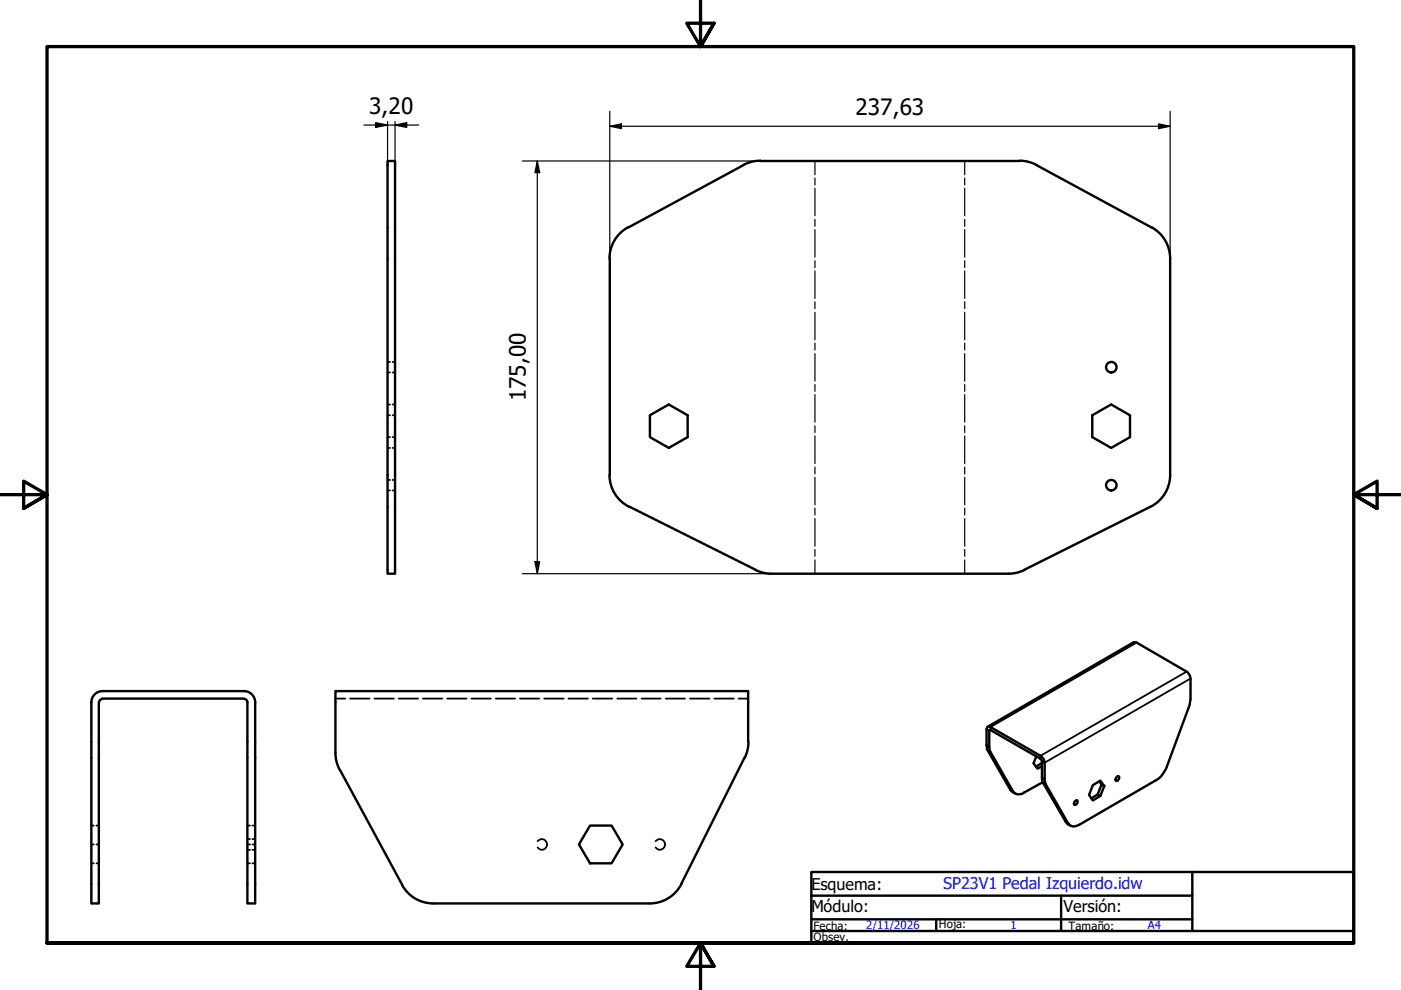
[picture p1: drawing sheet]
<svg xmlns="http://www.w3.org/2000/svg" width="297mm" height="210mm" viewBox="0 0 297 210" stroke-linecap="round" stroke-linejoin="round" font-family="sans-serif">
<!-- layer: Hidden (ISO) -->
<g fill="none" stroke="#000" stroke-width=".38">
<path d="M82.2 79h.5M82.2 76.7h.5M83.2 79h.6M83.2 76.7h.6M82.2 95h.5M82.2 92.7h.5M82.2 85.8h.5M82.2 88h.5M83.2 95h.6M83.2 92.7h.6M83.2 85.8h.6M83.2 88h.6"/>
<path d="M82.2 104h.5M82.2 101.8h.5M83.2 104h.6M83.2 101.8h.6M71.1 148.1h2.1M74.2 148.1h4.2M79.4 148.1h4.1M84.5 148.1h4.1M89.7 148.1h4.1M94.8 148.1h4.1M99.9 148.1h4.2M105.1 148.1h4.1"/>
<path d="M110.2 148.1h4.2M115.4 148.1h4.1M120.5 148.1h4.2M125.7 148.1h4.1M130.9 148.1h4M136 148.1h4.1M141.2 148.1h4M146.3 148.1h4.1M151.4 148.1h4.2M156.6 148.1h2M19.4 175h.5M19.4 179h.5"/>
<path d="M20.4 175h.6M20.4 179h.6M52.5 175h.5M52.5 179h.5M52.5 177.9h.5M53.5 175h.6M53.5 179h.6M53.5 177.9h.6M114 178.3a1.13 1.13 0 0 1 1.6-.1 1.13 1.13 0 0 1 0 1.6 1.13 1.13 0 0 1-1.6-.1M139 178.3a1.13 1.13 0 0 1 1.7-.1 1.13 1.13 0 0 1 0 1.6 1.13 1.13 0 0 1-1.7-.1M19.4 183h.5M20.4 183h.6"/>
<path d="M52.5 183h.5M52.5 180.2h.5M53.5 183h.6M53.5 180.2h.6"/>
</g>
<!-- layer: Visible (ISO) -->
<g fill="none" stroke="#000" stroke-width=".51">
<path d="M82.2 34.1h1.6v87.5h-1.6zM157.6 35l-24.4 13.2M161.2 34.1h55M161.2 34.1l-1.9 .2-1.7 .7M216.2 34.1l1.8 .2 1.8 .7M219.8 35l24.4 13.2M129.3 54.8v45.9M133.2 48.2a7.5 7.5 0 0 0-4 6.6M244.2 48.2a7.5 7.5 0 0 1 3.9 6.6M248.1 54.8v45.9M137.8 88l4-2.2 4 2.2v4.7l-4 2.3-4-2.3zM231.6 88l4-2.2 4 2.2v4.7l-4 2.3-4-2.3z"/>
<path d="M129.2 100.7a7.5 7.5 0 0 0 4.2 6.7M133.4 107.4l26.8 13.4M244 107.4l-26.8 13.4M248.1 100.7a7.5 7.5 0 0 1-4.2 6.7M160.2 120.8l1.6 .6 1.7 .2h50.3l1.8-.2 1.6-.6M21.7 148.1h30M21.7 148.2a.73 .73 0 0 0-.7 .7M51.7 146.5h-30a2.38 2.38 0 0 0-2.3 2.4v42.7h1.6v-42.7M51.7 146.5a2.38 2.38 0 0 1 2.4 2.4v42.7h-1.6v-42.7a.73 .73 0 0 0-.8-.7M71.1 159.6l.3 1.9 .6 1.7M158.6 157.3v-10.8h-87.5v13.1M158.7 157.3l-.2 1.7-.6 1.7"/>
<path d="M209.4 154.1l30.9-17.9h.7l10.8 6.3 .5 .8 .1 .6v4.3l-.2 1.3-5 13.5-.9 1.5-.8 .7-17.1 9.8a1.47 1.47 0 0 1-2-.5l-4.7-8.2-.2-.7v-3.9l-.5-1.1-11-6.5a.5 .5 0 0 0-.6 0 .5 .5 0 0 0-.2 .5l.1 4.3 4.9 8.5 1.1 .8M72.1 163.2l13.2 24.4M125.1 175h4.6l2.3 4-2.3 4h-4.6l-2.4-4zM157.9 160.6l-13.4 26.8M219.7 160.4l-.6 1.4 .9 1.2 .9-.5M220.9 161.8l-1.3 .7M221.1 165.8l-4.4 2.5a1.57 1.57 0 0 1-1.9-.6l-4.9-8.5-.2-4.4 .2-.1 10.8 6.3 .2 .4v3.9l.3 .7 4.7 8.2 .5 .5 .5 .3M228 169.8l.3-.2a.57 .57 0 0 1 .1 .7 .57 .57 0 0 1-.7 .3v-.4zM231.7 166.5l1.6-1 .8 1.2-.8 2.1-1.6 .9-.8-1.1zM233.1 165.6l.5 .7 .5 .4M233.3 168.8l-.6-.4-1.3 .9M233.6 166.3l-.9 2.1"/>
<path d="M236.8 164.7l.2-.1a.53 .53 0 0 1 .3 .5 .53 .53 0 0 1-.5 .5l-.3-.1v-.4zM85.2 187.6a7.5 7.5 0 0 0 6.7 4M91.9 191.6h45.8M144.5 187.4a7.5 7.5 0 0 1-6.7 4.2"/>
<circle cx="235.6" cy="77.9" r="1.11"/>
<circle cx="235.6" cy="102.9" r="1.11"/>
</g>
<!-- layer: Visible Narrow (ISO) -->
<path d="M241 136.2l-31 17.9v.7l-.3 .1-.5-.3M209.2 158l.5 .3M209.5 159.2l.6 .3M251.6 142.4l-31 17.8v.7M252.4 143.9l-30.9 17.8-.6-.3M214.2 167.4l.6 .3M220.9 164.8l.6 .3M221.2 166l.5 .3M225.9 174.2l.5 .3" fill="none" stroke="#000" stroke-width=".38"/>
<!-- layer: Bend Centerline (ISO) -->
<g fill="none" stroke="#000" stroke-width=".25">
<path d="M172.8 34.1v3M172.8 37.8v1.4M172.8 39.9v5.9M204.5 34.1v3M204.5 37.8v1.4M204.5 39.9v5.9M172.8 46.5v1.5M172.8 48.7v5.8M172.8 55.3v1.4M172.8 57.4v5.9M204.5 46.5v1.5M204.5 48.7v5.8"/>
<path d="M204.5 55.3v1.4M204.5 57.4v5.9M172.8 64v1.4M172.8 66.2v5.8M172.8 72.7v1.5M172.8 75v5.8M204.5 64v1.4M204.5 66.2v5.8M204.5 72.7v1.5M204.5 75v5.8M172.8 81.5v1.5M172.8 83.7v5.8"/>
<path d="M172.8 90.3v1.4M172.8 92.4v5.9M172.8 99v1.5M204.5 81.5v1.5M204.5 83.7v5.8M204.5 90.3v1.4M204.5 92.4v5.9M204.5 99v1.5M172.8 101.2v5.8M172.8 107.7v1.5M172.8 110v5.8M172.8 116.5v1.5"/>
<path d="M172.8 118.7v2.9M204.5 101.2v5.8M204.5 107.7v1.5M204.5 110v5.8M204.5 116.5v1.5M204.5 118.7v2.9"/>
</g>
<!-- layer: Border (ISO) -->
<path d="M148.5 -.1v10l-2.9-5h5.8l-2.9 5 2.9-5M0 104.9h10l-5-2.9v5.8l5-2.9-5 2.9M297 104.9h-10l5-2.9v5.8l-5-2.9 5 2.9M10 199.9v-190h277v190h-277h277M151.4 204.9l-2.9-5 2.9 5h-5.8l2.9-5v10" fill="none" stroke="#000" stroke-width=".7"/>
<!-- layer: Title (ISO) -->
<path d="M172 184.9h115v15h-115zM172 197.4h80.8M172 194.9h80.8M172 189.9h80.8M198.5 194.9v2.5M225 189.9v7.5M252.8 184.9v12.5h34.2" fill="none" stroke="#000" stroke-width=".51"/>
<!-- layer: Dimension (ISO) -->
<g fill="none" stroke="#000" stroke-width=".25">
<path d="M77.2 26.5h11.6M79.6 26l2.6 .5-2.6 .5zM82.2 25.8v9.2M83.8 26.5l2.4-.5v1zM83.8 25.8v9.2M110.7 34.1h50.5M113.9 34.1l.5 2.5h-1zM113.9 34.1v87.5M129.3 26.8l2.5-.5v1zM129.3 26.8h118.8M129.3 23.6v31.2M245.6 26.3l2.5 .5-2.5 .5z"/>
<path d="M248.1 23.6v31.2M113.4 119.1h1l-.5 2.5zM110.7 121.6h52.8"/>
</g>
<g fill="#000">
<path d="M79.6 26l2.6 .5-2.6 .5z" fill-rule="evenodd"/>
<path d="M83.8 26.5l2.4-.5v1z" fill-rule="evenodd"/>
<path d="M113.9 34.1l.5 2.5h-1z" fill-rule="evenodd"/>
<path d="M129.3 26.8l2.5-.5v1z" fill-rule="evenodd"/>
<path d="M245.6 26.3l2.5 .5-2.5 .5z" fill-rule="evenodd"/>
<path d="M113.4 119.1h1l-.5 2.5z" fill-rule="evenodd"/>
</g>
<g font-size="4.8">
<text x="78.3" y="24.1">3,20</text>
<text x="181.4" y="24.4">237,63</text>
<text x="111.5" y="85.1" transform="rotate(-90 111.5 85.1)">175,00</text>
</g>
<g font-size="3.4">
<text x="172" y="188.7">Esquema:</text>
<text x="172" y="193.5">Módulo:</text>
<text x="225.5" y="193.5">Versión:</text>
</g>
<text font-size="3.4" fill="#00f" x="200" y="188.5">SP23V1 Pedal Izquierdo.idw</text>
<g font-size="2.4">
<text x="172.5" y="197.2">Fecha:</text>
<text x="199.1" y="196.8">Hoja:</text>
<text x="226.6" y="197.1">Tamaño:</text>
<text x="172.5" y="199.6">Obsev.</text>
</g>
<g font-size="2.4" fill="#00f">
<text x="183.6" y="197">2/11/2026</text>
<text x="214.2" y="196.9">1</text>
<text x="243.4" y="197">A4</text>
</g>
</svg>
